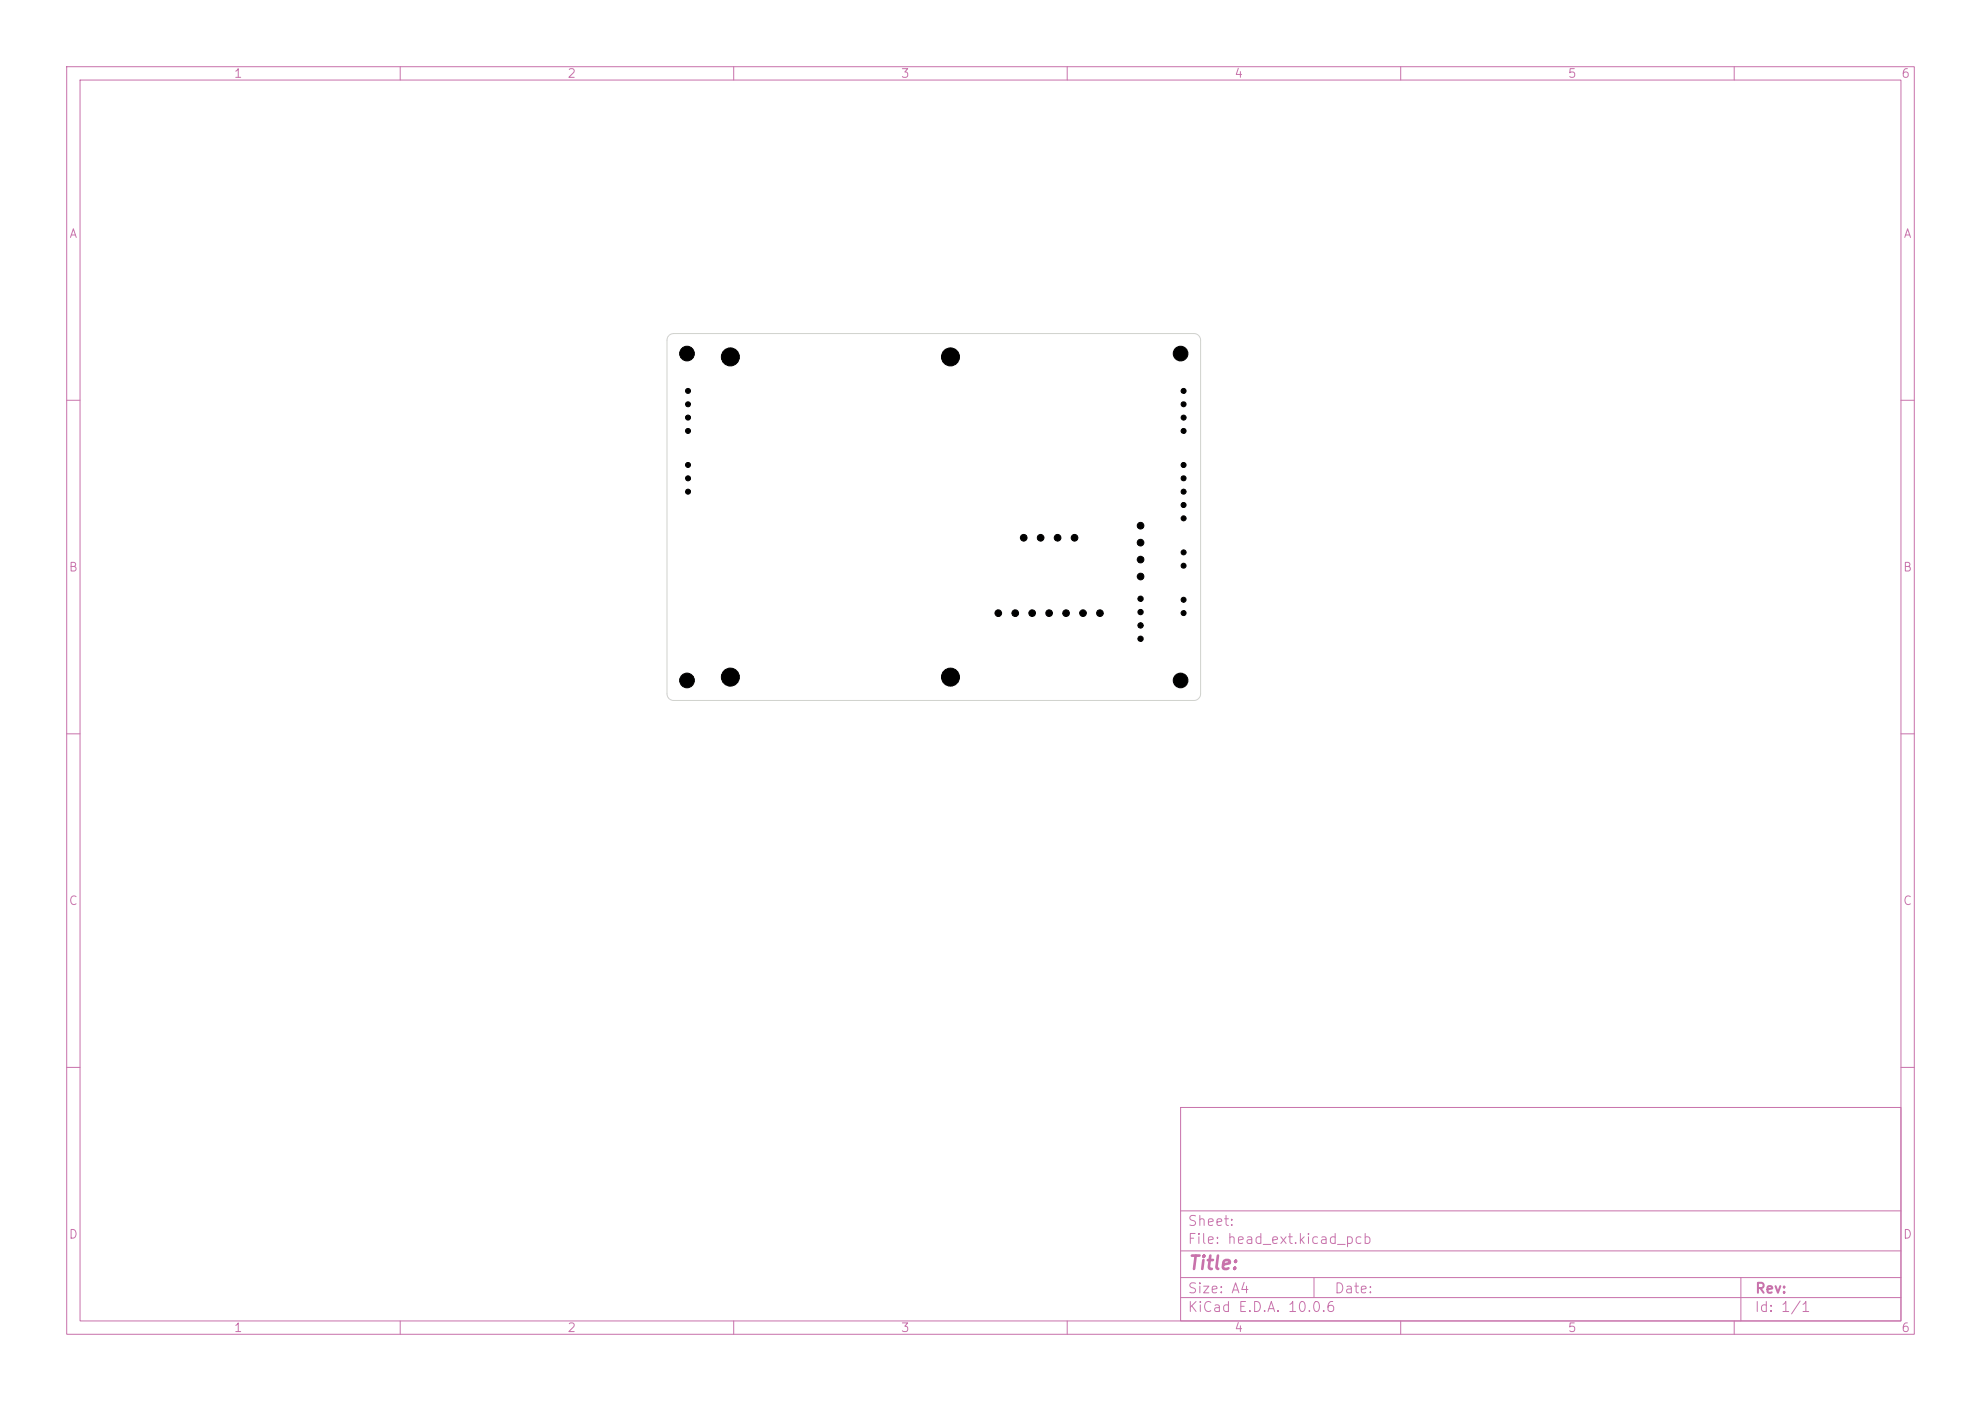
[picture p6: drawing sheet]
<svg xmlns="http://www.w3.org/2000/svg" width="297mm" height="210mm" viewBox="0 0 297 210" stroke-linecap="round" stroke-linejoin="round" font-family="sans-serif">
<g fill="none" stroke="#c872ab" stroke-width=".15">
<path d="M10 10h277v190h-277zM12 12h273v186h-273zM60 10v2M110 10v2M160 10v2M210 10v2M260 10v2M10 60h2M285 60h2M10 110h2M285 110h2M10 160h2"/>
<path d="M177 166h108v32h-108zM285 160h2M60 198v2M110 198v2M160 198v2M177 194.5h108M177 191.5h108M177 187.5h108M177 181.5h108M197 191.5v3M210 198v2M260 198v2"/>
<path d="M261 191.5v6.5"/>
</g>
<path d="M100.3 50.3l.3-.2 .4-.1h78a1 1 0 0 1 1 1v53a1 1 0 0 1-1 1h-78a1 1 0 0 1-1-1v-53l.1-.3z" fill="none" stroke="#d0d2cd" stroke-width=".15"/>
<g fill="#000" stroke="#000" stroke-width=".15">
<circle cx="103" cy="53" r="1.1"/>
<circle cx="103.1" cy="58.6" r=".37"/>
<circle cx="109.5" cy="53.5" r="1.35"/>
<circle cx="142.5" cy="53.5" r="1.35"/>
<circle cx="177" cy="53" r="1.1"/>
<circle cx="177.5" cy="58.6" r=".37"/>
<circle cx="103.1" cy="60.6" r=".37"/>
<circle cx="103.1" cy="73.7" r=".37"/>
<circle cx="103.1" cy="64.6" r=".37"/>
<circle cx="103.1" cy="69.7" r=".37"/>
<circle cx="103.1" cy="71.7" r=".37"/>
<circle cx="103.1" cy="62.6" r=".37"/>
<circle cx="171" cy="78.8" r=".5"/>
<circle cx="177.5" cy="60.6" r=".37"/>
<circle cx="177.5" cy="73.7" r=".37"/>
<circle cx="177.5" cy="77.7" r=".37"/>
<circle cx="177.5" cy="64.6" r=".37"/>
<circle cx="177.5" cy="69.7" r=".37"/>
<circle cx="177.5" cy="75.7" r=".37"/>
<circle cx="177.5" cy="62.6" r=".37"/>
<circle cx="177.5" cy="71.7" r=".37"/>
<circle cx="149.7" cy="91.9" r=".5"/>
<circle cx="152.2" cy="91.9" r=".5"/>
<circle cx="153.5" cy="80.6" r=".5"/>
<circle cx="154.7" cy="91.9" r=".5"/>
<circle cx="156" cy="80.6" r=".5"/>
<circle cx="157.3" cy="91.9" r=".5"/>
<circle cx="158.6" cy="80.6" r=".5"/>
<circle cx="159.8" cy="91.9" r=".5"/>
<circle cx="161.1" cy="80.6" r=".5"/>
<circle cx="162.4" cy="91.9" r=".5"/>
<circle cx="164.9" cy="91.9" r=".5"/>
<circle cx="171" cy="93.8" r=".4"/>
<circle cx="171" cy="91.8" r=".4"/>
<circle cx="171" cy="95.8" r=".4"/>
<circle cx="171" cy="89.8" r=".4"/>
<circle cx="171" cy="81.3" r=".5"/>
<circle cx="171" cy="83.9" r=".5"/>
<circle cx="171" cy="86.4" r=".5"/>
<circle cx="177.5" cy="89.9" r=".37"/>
<circle cx="177.5" cy="91.9" r=".37"/>
<circle cx="177.5" cy="82.8" r=".37"/>
<circle cx="177.5" cy="84.8" r=".37"/>
<circle cx="103" cy="102" r="1.1"/>
<circle cx="109.5" cy="101.5" r="1.35"/>
<circle cx="142.5" cy="101.5" r="1.35"/>
<circle cx="177" cy="102" r="1.1"/>
</g>
<text font-size="2" fill="#c872ab" x="178" y="190.8">Title:</text>
<g font-size="1.5" fill="#c872ab">
<text x="178" y="184.1">Sheet:</text>
<text x="178" y="186.8">File: head_ext.kicad_pcb</text>
<text x="178" y="197">KiCad E.D.A. 10.0.6</text>
<text x="178" y="194.2">Size: A4</text>
<text x="200" y="194.2">Date:</text>
<text x="263" y="197">Id: 1/1</text>
<text x="263" y="194.2">Rev:</text>
</g>
<g font-size="1.3" fill="#c872ab">
<text x="35" y="12">1</text>
<text x="85" y="12">2</text>
<text x="135" y="12">3</text>
<text x="185" y="12">4</text>
<text x="235" y="12">5</text>
<text x="285" y="12">6</text>
<text x="10.3" y="36">A</text>
<text x="285.3" y="36">A</text>
<text x="10.2" y="86">B</text>
<text x="285.2" y="86">B</text>
<text x="10.2" y="136">C</text>
<text x="285.2" y="136">C</text>
<text x="10.2" y="186">D</text>
<text x="285.2" y="186">D</text>
<text x="35" y="200">1</text>
<text x="85" y="200">2</text>
<text x="135" y="200">3</text>
<text x="185" y="200">4</text>
<text x="235" y="200">5</text>
<text x="285" y="200">6</text>
</g>
</svg>
